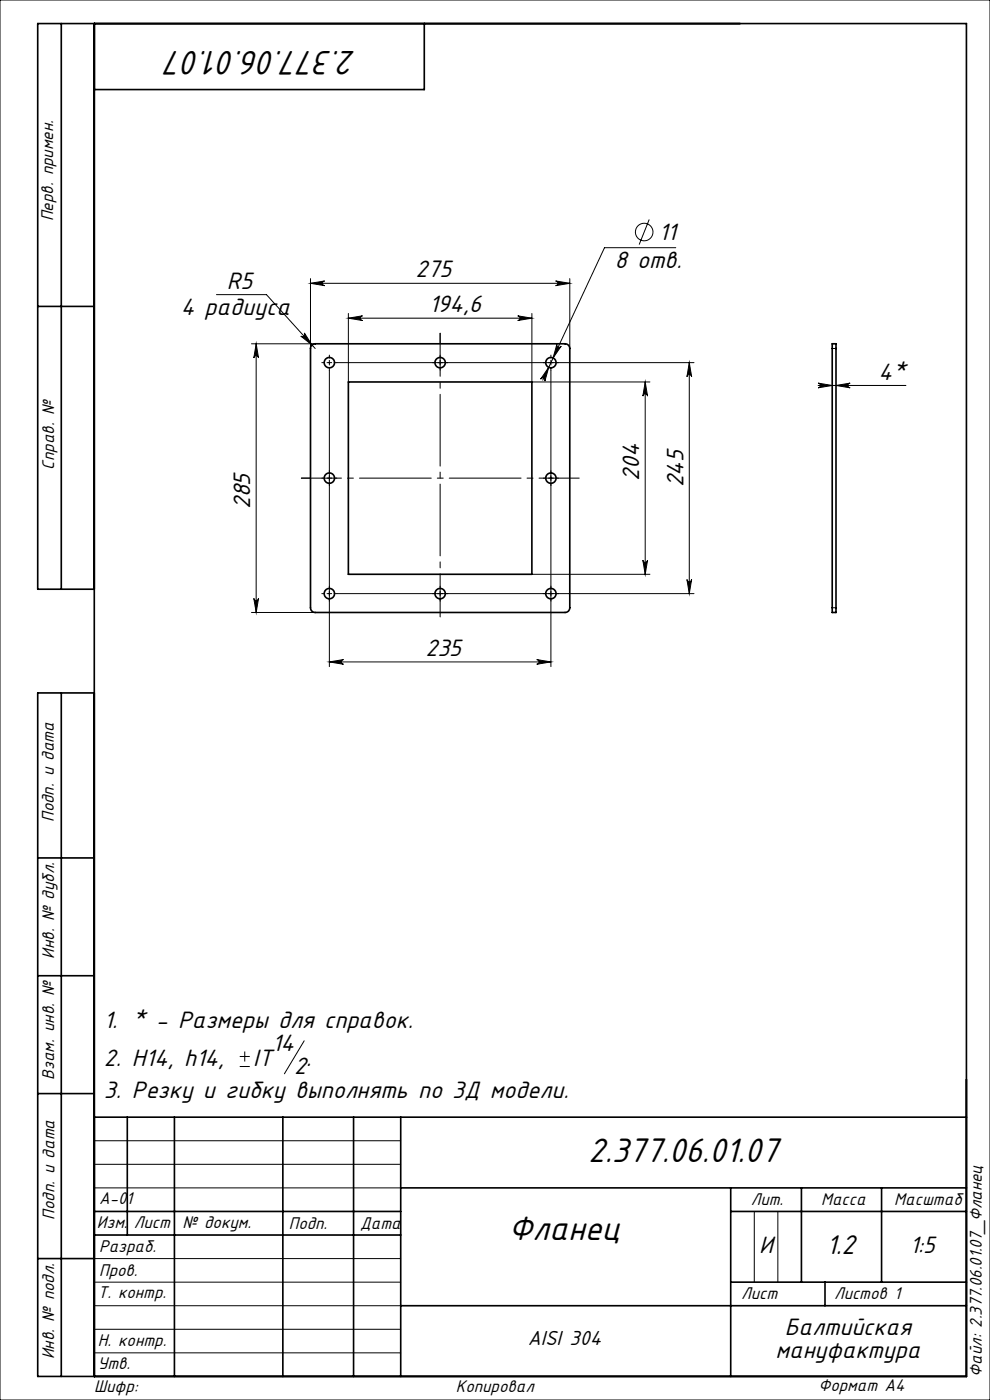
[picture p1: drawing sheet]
<svg xmlns="http://www.w3.org/2000/svg" width="210mm" height="297mm" viewBox="0 0 210 297" stroke-linecap="round" stroke-linejoin="round" font-family="sans-serif">
<g fill="none" stroke="#000" stroke-width=".21">
<path d="M0 0h210v297h-210zM65.9 59.1v14.8M117.9 59.6l3 .5-3 .5a.5 .5 0 0 0 .4-.5 .5 .5 0 0 0-.4-.5zM120.9 59.1v14.8M137.7 46.6l-2.1 5.3M143.3 52.5h-15.1l-13.1 28.1M45.9 62.5h10.6l10.4 11.4M53.3 72.9h13.6M54.3 72.9v57M54.3 72.9l.5 3a.5 .5 0 0 0-.5-.4 .5 .5 0 0 0-.5 .4zM63.8 71.3a.5 .5 0 0 0 .7 0 .5 .5 0 0 0 0-.7l1.7 2.6zM65.9 60.1l3-.5a.5 .5 0 0 0-.5 .5 .5 .5 0 0 0 .5 .5z"/>
<path d="M65.9 60.1h55M69.4 76.9h1M69.9 76.4v1M69.9 78.5v62.9M71.5 76.9h75.7M73.9 67.5l3-.5a.5 .5 0 0 0-.5 .5 .5 .5 0 0 0 .5 .5zM73.9 66.5v14.5M73.9 67.5h38.9M93.4 76.4v1M109.8 67l3 .5-3 .5a.5 .5 0 0 0 .5-.5 .5 .5 0 0 0-.5-.5zM112.8 66.5v14.5h25.1M116.4 77.9l-.8 3a.5 .5 0 0 0-.3-.7 .5 .5 0 0 0-.6 .2z"/>
<path d="M116.9 76.4v1M116.9 78.5v62.9M118.1 73a.5 .5 0 0 0 .3 .6 .5 .5 0 0 0 .6-.2l-1.7 2.5zM146.2 76.9v49M146.2 76.9l.5 3a.5 .5 0 0 0-.5-.4 .5 .5 0 0 0-.5 .4zM176.5 73.9h.8M136.9 81v40.8M136.9 81l.5 3a.5 .5 0 0 0-.5-.4 .5 .5 0 0 0-.5 .4zM173.5 81.3l3 .5-3 .5a.5 .5 0 0 0 .5-.5 .5 .5 0 0 0-.5-.5zM173.5 81.8h18.7M177.3 81.8l3-.5a.5 .5 0 0 0-.4 .5 .5 .5 0 0 0 .4 .5zM69.4 101.4h1"/>
<path d="M116.4 101.4h1M136.4 118.8a.5 .5 0 0 0 .5 .5 .5 .5 0 0 0 .5-.5l-.5 3zM53.3 129.9h13.6M53.8 126.9a.5 .5 0 0 0 .5 .5 .5 .5 0 0 0 .5-.5l-.5 3zM69.4 125.9h1M71.5 125.9h75.7M93.4 125.4v1M112.8 121.8h25.1M113.9 139.9l3 .5-3 .5a.5 .5 0 0 0 .4-.5 .5 .5 0 0 0-.4-.5zM145.7 122.9a.5 .5 0 0 0 .5 .5 .5 .5 0 0 0 .5-.5l-.5 3zM176.5 128.9h.8M69.9 140.4l3-.5a.5 .5 0 0 0-.5 .5 .5 .5 0 0 0 .5 .5z"/>
<path d="M69.9 140.4h47M50.9 226.3h2.1M50.9 224.1h2.1M51.9 223.1v2.1M64.5 220.8l-4.2 7M20 242h65M20 247h65M20 252h65M160 257v15M165 257v15M20 277h65M20 272h65"/>
<path d="M20 267h65M20 287h65M20 282h65"/>
<circle cx="136.6" cy="49.2" r="1.86"/>
</g>
<g fill="none" stroke="#000" stroke-width=".21" stroke-dasharray="15.2 1.3 1.3 1.3">
<path d="M68.9 76.9h-.6M69.9 75.9v-.6M69.9 77.9v.6M70.9 76.9h.6M92.4 76.9h-.6M93.4 75.9v-.6M93.4 77.9v.6M93.4 72.9v-2.2M94.4 76.9h.6M115.9 76.9h-.6M116.9 75.9v-.6M116.9 77.9v.6"/>
<path d="M117.9 76.9h.6M65.9 101.4h-2M68.9 101.4h-.6M69.9 100.4v-.6M69.9 102.4v.6M70.9 101.4h.6M115.9 101.4h-.6M116.9 100.4v-.6M116.9 102.4v.6M117.9 101.4h.6M68.9 125.9h-.6M69.9 124.9v-.6"/>
<path d="M69.9 126.9v.6M70.9 125.9h.6M92.4 125.9h-.6M93.4 124.9v-.6M93.4 126.9v.6M94.4 125.9h.6M115.9 125.9h-.6M116.9 124.9v-.6M116.9 126.9v.6M117.9 125.9h.6"/>
</g>
<path d="M93.4 70.7v60.2" fill="none" stroke="#000" stroke-width=".21" stroke-dasharray="15.2 1.3 1.3 1.3" stroke-dashoffset="6.1"/>
<path d="M63.9 101.4h59" fill="none" stroke="#000" stroke-width=".21" stroke-dasharray="15.2 1.3 1.3 1.3" stroke-dashoffset="6.7"/>
<g fill="none" stroke="#000" stroke-width=".35">
<path d="M13 5v120M20 5v287M90 5v14h-70M8 65h12M66.2 73.2l.7-.3h53a1 1 0 0 1 1 1v55a1 1 0 0 1-1 1h-53a1 1 0 0 1-1-1v-55zM176.5 72.9h.8v57h-.8zM73.9 81h38.9v40.8h-38.9zM20 125h-12v-120h197v287h-197v-145h12M13 147v145M8 182h12M8 207h12M8 232h12"/>
<path d="M20 237h185M27 237v25M37 237v55M60 237v55M75 237v55M85 237v55M20 257h65M85 252h120M155 252v40M155 257h50M170 252v20M187 252v20"/>
<path d="M8 267h12M20 262h65M85 277h120M155 272h50M175 272v5"/>
<circle cx="69.9" cy="76.9" r="1.1"/>
<circle cx="93.4" cy="76.9" r="1.1"/>
<circle cx="116.9" cy="76.9" r="1.1"/>
<circle cx="69.9" cy="101.4" r="1.1"/>
<circle cx="116.9" cy="101.4" r="1.1"/>
<circle cx="69.9" cy="125.9" r="1.1"/>
<circle cx="93.4" cy="125.9" r="1.1"/>
<circle cx="116.9" cy="125.9" r="1.1"/>
</g>
<g fill="#000">
<path d="M65.9 60.1l3-.5a.5 .5 0 0 0-.5 .5 .5 .5 0 0 0 .5 .5zM117.9 59.6l3 .5-3 .5a.5 .5 0 0 0 .4-.5 .5 .5 0 0 0-.4-.5z"/>
<path d="M54.3 72.9l.5 3a.5 .5 0 0 0-.5-.4 .5 .5 0 0 0-.5 .4zM53.8 126.9a.5 .5 0 0 0 .5 .5 .5 .5 0 0 0 .5-.5l-.5 3zM136.9 81l.5 3a.5 .5 0 0 0-.5-.4 .5 .5 0 0 0-.5 .4zM136.4 118.8a.5 .5 0 0 0 .5 .5 .5 .5 0 0 0 .5-.5l-.5 3zM146.2 76.9l.5 3a.5 .5 0 0 0-.5-.4 .5 .5 0 0 0-.5 .4zM145.7 122.9a.5 .5 0 0 0 .5 .5 .5 .5 0 0 0 .5-.5l-.5 3z"/>
<path d="M73.9 67.5l3-.5a.5 .5 0 0 0-.5 .5 .5 .5 0 0 0 .5 .5zM109.8 67l3 .5-3 .5a.5 .5 0 0 0 .5-.5 .5 .5 0 0 0-.5-.5zM69.9 140.4l3-.5a.5 .5 0 0 0-.5 .5 .5 .5 0 0 0 .5 .5zM113.9 139.9l3 .5-3 .5a.5 .5 0 0 0 .4-.5 .5 .5 0 0 0-.4-.5zM116.4 77.9l-1.7 2.5a.5 .5 0 0 1 .6-.2 .5 .5 0 0 1 .3 .7zM118.1 73l-.8 2.9 1.7-2.5a.5 .5 0 0 1-.6 .2 .5 .5 0 0 1-.3-.6zM63.8 71.3l2.4 1.9-1.7-2.6a.5 .5 0 0 1 0 .7 .5 .5 0 0 1-.7 0z"/>
<path d="M177.3 81.8l3-.5a.5 .5 0 0 0-.4 .5 .5 .5 0 0 0 .4 .5zM173.5 81.3l3 .5-3 .5a.5 .5 0 0 0 .5-.5 .5 .5 0 0 0-.5-.5z"/>
</g>
<g font-size="8">
<text x="75.6" y="10.7" transform="rotate(-180 75.6 10.7)">2.377.06.01.07</text>
<text x="124.8" y="246.6">2.377.06.01.07</text>
<text x="107.8" y="263.1">Фланец</text>
</g>
<text font-size="6.4" x="175.3" y="266">1.2</text>
<g font-size="5.6">
<text x="139.7" y="50.9">11</text>
<text x="88.2" y="58.9">275</text>
<text x="130.4" y="56.9">8 отв.</text>
<text x="48.1" y="61.3">R5</text>
<text x="38.3" y="66.9">4 радиуса</text>
<text x="91" y="66.2">194,6</text>
<text x="186.4" y="80.5">4*</text>
<text x="135.6" y="101.9" transform="rotate(-90 135.6 101.9)">204</text>
<text x="145" y="103.4" transform="rotate(-90 145 103.4)">245</text>
<text x="53.1" y="108.1" transform="rotate(-90 53.1 108.1)">285</text>
<text x="90.2" y="139.2">235</text>
<text x="22" y="218.1">1. * - Размеры для справок.</text>
<text x="22" y="226.2">2. Н14, h14,</text>
<text x="53.7" y="226.2">IT</text>
<text x="57.7" y="223">14</text>
<text x="62.4" y="227.9">2</text>
<text x="65" y="226.2">.</text>
<text x="22" y="232.8">3. Резку и гибку выполнять по 3Д модели.</text>
<text x="161.1" y="265.7">И</text>
<text x="193" y="265.8">1:5</text>
<text x="166.5" y="283.2">Балтийская</text>
<text x="164.5" y="288.1">мануфактура</text>
</g>
<text font-size="4.8" x="111.9" y="285.4">AISI 304</text>
<g font-size="4">
<text x="11.3" y="46.9" transform="rotate(-90 11.3 46.9)">Перв. примен.</text>
<text x="11.5" y="99.6" transform="rotate(-90 11.5 99.6)">Справ. №</text>
<text x="11.4" y="174.4" transform="rotate(-90 11.4 174.4)">Подп. и дата</text>
<text x="11.5" y="203.4" transform="rotate(-90 11.5 203.4)">Инв. № дубл.</text>
<text x="11.5" y="229" transform="rotate(-90 11.5 229)">Взам. инв. №</text>
<text x="21" y="255.5">А-01</text>
<text x="159.2" y="255.6">Лит.</text>
<text x="174.2" y="255.6">Масса</text>
<text x="189.7" y="255.6">Масштаб</text>
<text x="11.5" y="258.8" transform="rotate(-90 11.5 258.8)">Подп. и дата</text>
<text x="20.6" y="260.5">Изм.</text>
<text x="28.4" y="260.5">Лист</text>
<text x="38.7" y="260.5">№ докум.</text>
<text x="61.3" y="260.6">Подп.</text>
<text x="76.4" y="260.6">Дата</text>
<text x="21" y="265.6">Разраб.</text>
<text x="20.7" y="275.4">Т. контр.</text>
<text x="21" y="270.8">Пров.</text>
<text x="157.2" y="275.6">Лист</text>
<text x="176.9" y="275.6">Листов 1</text>
<text x="20.7" y="285.6">Н. контр.</text>
<text x="11.5" y="288.4" transform="rotate(-90 11.5 288.4)">Инв. № подл.</text>
<text x="20.7" y="290.4">Утв.</text>
<text x="208.3" y="292.1" transform="rotate(-90 208.3 292.1)">Файл: 2.377.06.01.07_Фланец</text>
<text x="20" y="295.3">Шифр:</text>
<text x="96.7" y="295.3">Копировал</text>
<text x="173.6" y="295.1">Формат A4</text>
</g>
</svg>
